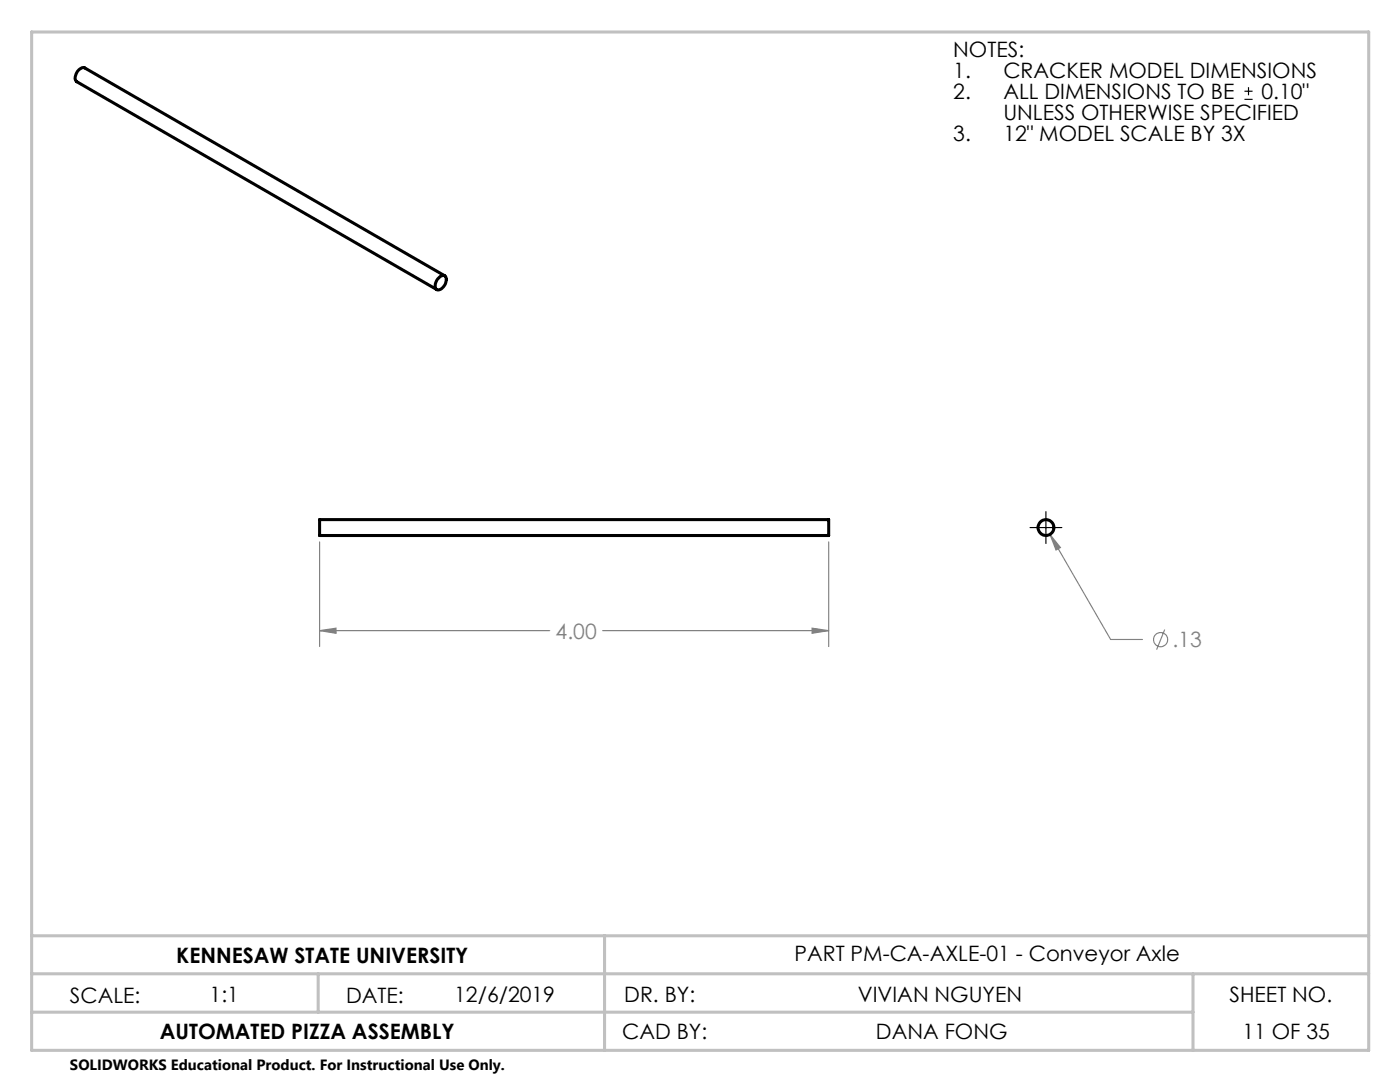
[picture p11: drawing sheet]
<svg xmlns="http://www.w3.org/2000/svg" width="279mm" height="216mm" viewBox="0 0 279 216" stroke-linecap="round" stroke-linejoin="round" font-family="sans-serif">
<g fill="none" stroke="#808080" stroke-width=".23">
<path d="M63.8 108.1v20.9M165.4 108.1v20.9M209.6 106.6l2 2.7-.9 .4zM209.6 106.6l12.1 21h6.3M63.8 125.8l3.3-.5v1.1zM63.8 125.8h45.9M120.3 125.8h45.1M162.1 125.3l3.3 .5-3.3 .6zM232.4 125.6l-1.6 4"/>
<circle cx="231.6" cy="127.6" r="1.42"/>
</g>
<path d="M248.4 19.8h1.6M248.4 18.2h1.6M249.2 17.4v1.6M205.6 105.3h6.3M208.7 102.1v6.3" fill="none" stroke="#000" stroke-width=".23"/>
<path d="M120.6 186.7h152.6" fill="none" stroke="#c0c0c0" stroke-width=".23" stroke-dasharray="19 1.6 3.2 1.6" stroke-dashoffset="9.5"/>
<path d="M6.3 6.4h266.9v203.2h-266.9zM6.3 194.3h266.9M6.3 186.7h266.9M63.5 194.3v7.7M120.7 186.7v22.9M238.1 194.3v15.3M6.3 202h231.8" fill="none" stroke="#c0c0c0" stroke-width=".61"/>
<path d="M63.8 125.8l3.3-.5v1.1zM162.1 125.3l3.3 .5-3.3 .6zM209.6 106.6l1.1 3.1 .9-.4z" fill="#808080"/>
<g fill="none" stroke="#000" stroke-width=".61">
<path d="M87.8 55.2a.75 .75 0 0 1 1-.1 .75 .75 0 0 1 .2 1 1.8 1.8 0 0 1-1.9 1.7 1.86 1.86 0 0 1 .7-2.6zM88.8 55l-71.9-41.5a1.91 1.91 0 0 0-1.8 2.5l.2 .3 71.9 41.5M63.8 103.7h101.6v3.2h-101.6z"/>
<circle cx="208.7" cy="105.3" r="1.58"/>
</g>
<g font-size="4.2">
<text x="190.2" y="11.4">NOTES:</text>
<text x="190.2" y="15.6">1.</text>
<text x="200.2" y="15.6">CRACKER MODEL DIMENSIONS</text>
<text x="190.2" y="19.8">2.</text>
<text x="200.2" y="19.8">ALL DIMENSIONS TO BE</text>
<text x="200.2" y="24">UNLESS OTHERWISE SPECIFIED</text>
<text x="251.7" y="19.8">0.10&quot;</text>
<text x="190.2" y="28.1">3.</text>
<text x="200.2" y="28.1">12&quot; MODEL SCALE BY 3X</text>
<text x="158.6" y="191.8">PART PM-CA-AXLE-01 - Conveyor Axle</text>
<text x="35.2" y="192.1">KENNESAW STATE UNIVERSITY</text>
<text x="14" y="200.2">SCALE:</text>
<text x="41.8" y="199.9">1:1</text>
<text x="69.1" y="200.2">DATE:</text>
<text x="90.7" y="199.9">12/6/2019</text>
<text x="124.6" y="199.9">DR. BY:</text>
<text x="171.2" y="199.9">VIVIAN NGUYEN</text>
<text x="245.4" y="199.9">SHEET NO.</text>
<text x="31.9" y="207.3">AUTOMATED PIZZA ASSEMBLY</text>
<text x="124.2" y="207.3">CAD BY:</text>
<text x="174.8" y="207.3">DANA FONG</text>
<text x="248" y="207.3">11 OF 35</text>
</g>
<g font-size="4.2" fill="#808080">
<text x="110.9" y="127.4">4.00</text>
<text x="234" y="129.2">.13</text>
</g>
<text font-size="3" x="14" y="213.5">SOLIDWORKS Educational Product. For Instructional Use Only.</text>
</svg>
